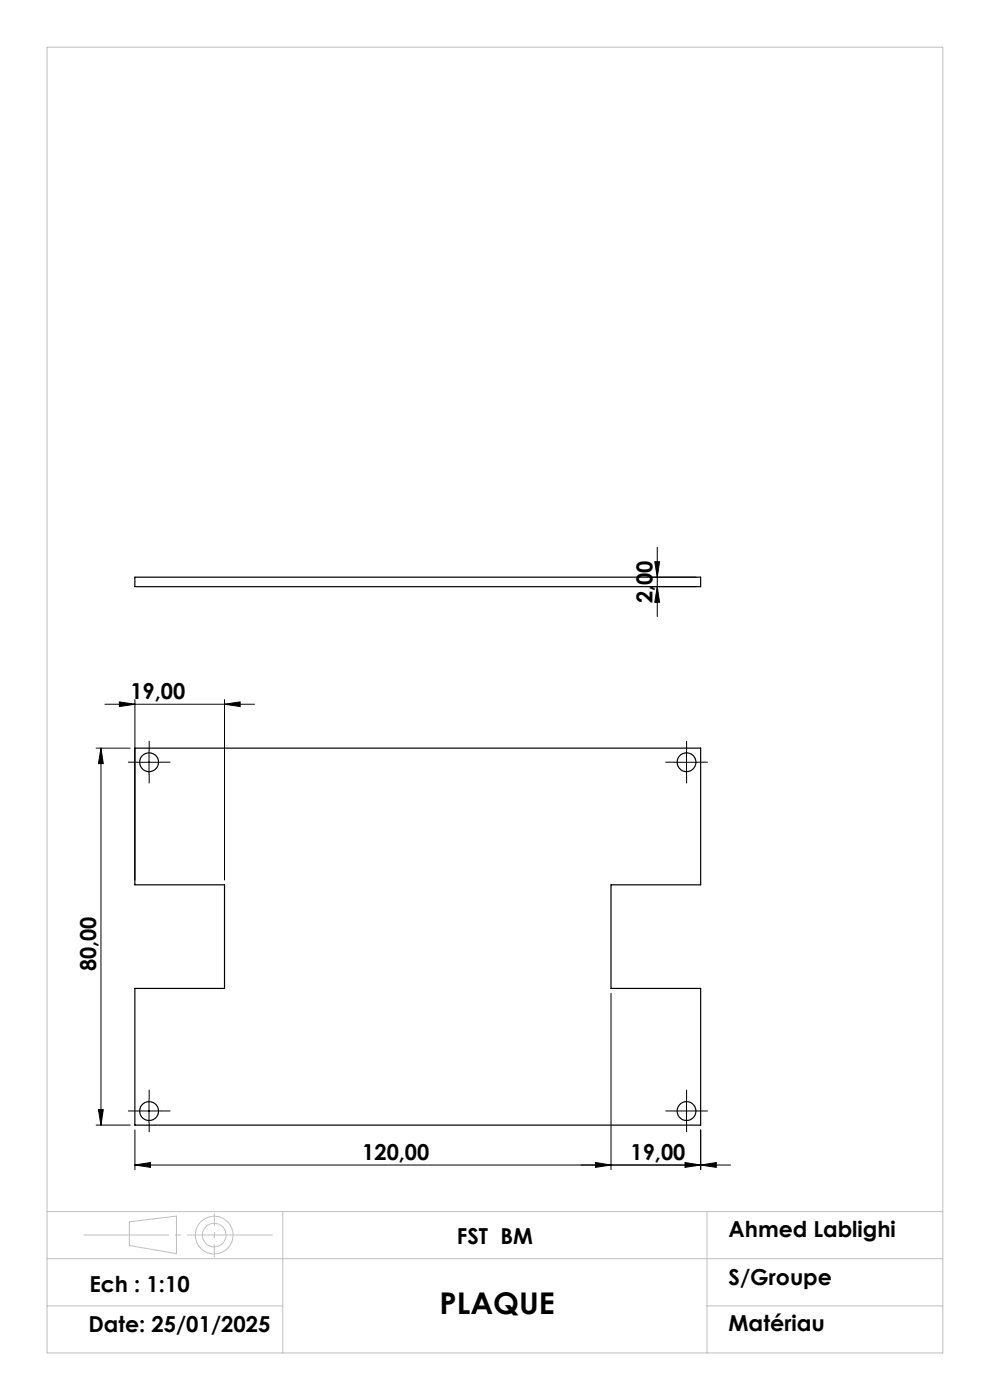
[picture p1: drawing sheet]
<svg xmlns="http://www.w3.org/2000/svg" width="210mm" height="297mm" viewBox="0 0 210 297" stroke-linecap="round" stroke-linejoin="round" font-family="sans-serif">
<g fill="none" stroke="#000" stroke-width=".25">
<path d="M28.6 122.4h120v2.1h-120zM28.6 158.7h120v29h-19v22h19v29h-120v-29h19v-22h-19z"/>
<circle cx="31.6" cy="161.7" r="2.02"/>
<circle cx="145.6" cy="161.7" r="2.01"/>
<circle cx="31.6" cy="235.7" r="2"/>
<circle cx="145.6" cy="235.7" r="1.99"/>
</g>
<g fill="none" stroke="#000" stroke-width=".21">
<path d="M138.9 119.2h1l-.5 3.2zM139.4 116.1v14.7M138.4 124.5h9.2M138.4 122.4h9.2M139.4 124.5l.5 3.3h-1zM20.4 158.7h7.2M21.4 158.7l.5 3.3h-1zM21.4 158.7v80M22.3 149.4h31.7M25.3 148.9l3.3 .5-3.3 .5zM28.6 148.4v38.3M31.6 159.2v5"/>
<path d="M47.6 149.4l3.3-.5v1zM47.6 148.4v38.3M145.6 159.2v5M29.1 161.7h5M143.1 161.7h5M129.6 210.7v37.4M20.4 238.7h7.2M20.9 235.4h1l-.5 3.3zM28.6 239.7v8.4M29.1 235.7h5M31.6 233.2v5M143.1 235.7h5"/>
<path d="M145.6 233.2v5M148.6 239.7v8.4M28.6 247.2l3.3-.6v1zM126.3 246.6l3.3 .6-3.3 .4zM145.3 246.6l3.3 .6-3.3 .4zM148.6 247.2l3.3-.6v1zM155 247.2h-126.4"/>
</g>
<g fill="none" stroke="#c0c0c0" stroke-width=".21">
<path d="M10 10h190v277h-190zM10 257h190M27.4 259.2l10-1.2v8l-10-1.8zM60 257v30M150 257v30M10 267h190M10 277h50M150 277h50"/>
<circle cx="45.4" cy="262" r="4"/>
<circle cx="45.5" cy="262" r="2.49"/>
</g>
<g fill="none" stroke="#000" stroke-width=".21" stroke-dasharray="30.5 1.3 1.3 1.3" stroke-linecap="butt">
<path d="M31.6 159.2v-2M145.6 159.2v-2M29.1 161.7h-2M31.6 164.2v2M34.1 161.7h2M143.1 161.7h-2M145.6 164.2v2M148.1 161.7h2M29.1 235.7h-2M31.6 233.2v-2M31.6 238.2v2M34.1 235.7h2"/>
<path d="M143.1 235.7h-2M145.6 233.2v-2M145.6 238.2v2M148.1 235.7h2"/>
</g>
<path d="M57.8 262h-40.1" fill="none" stroke="#c0c0c0" stroke-width=".21" stroke-dasharray="30.5 1.3 1.3 1.3" stroke-dashoffset="12.4" stroke-linecap="butt"/>
<path d="M45.5 257.3v9.4" fill="none" stroke="#c0c0c0" stroke-width=".21" stroke-dasharray="30.5 1.3 1.3 1.3" stroke-dashoffset="27.7" stroke-linecap="butt"/>
<g fill="#000">
<path d="M139.4 124.5l.5 3.3h-1zM138.9 119.2h1l-.5 3.2z"/>
<path d="M21.4 158.7l.5 3.3h-1zM20.9 235.4h1l-.5 3.3z"/>
<path d="M47.6 149.4l3.3-.5v1zM25.3 148.9l3.3 .5-3.3 .5zM148.6 247.2l3.3-.6v1zM126.3 246.6l3.3 .6-3.3 .4z"/>
<path d="M28.6 247.2l3.3-.6v1zM145.3 246.6l3.3 .6-3.3 .4z"/>
</g>
<text font-size="6.3" x="93.2" y="278.7">PLAQUE</text>
<g font-size="4.7">
<text x="138.4" y="128" transform="rotate(-90 138.4 128)">2,00</text>
<text x="27.7" y="148.4">19,00</text>
<text x="20.4" y="206.1" transform="rotate(-90 20.4 206.1)">80,00</text>
<text x="76.9" y="246.1">120,00</text>
<text x="133.8" y="246.1">19,00</text>
<text x="96.9" y="263.8">FST BM</text>
<text x="154.5" y="262.5">Ahmed Lablighi</text>
<text x="19" y="274">Ech : 1:10</text>
<text x="154.5" y="272.6">S/Groupe</text>
<text x="18.8" y="282.5">Date: 25/01/2025</text>
<text x="154.5" y="282.4">Matériau</text>
</g>
</svg>
